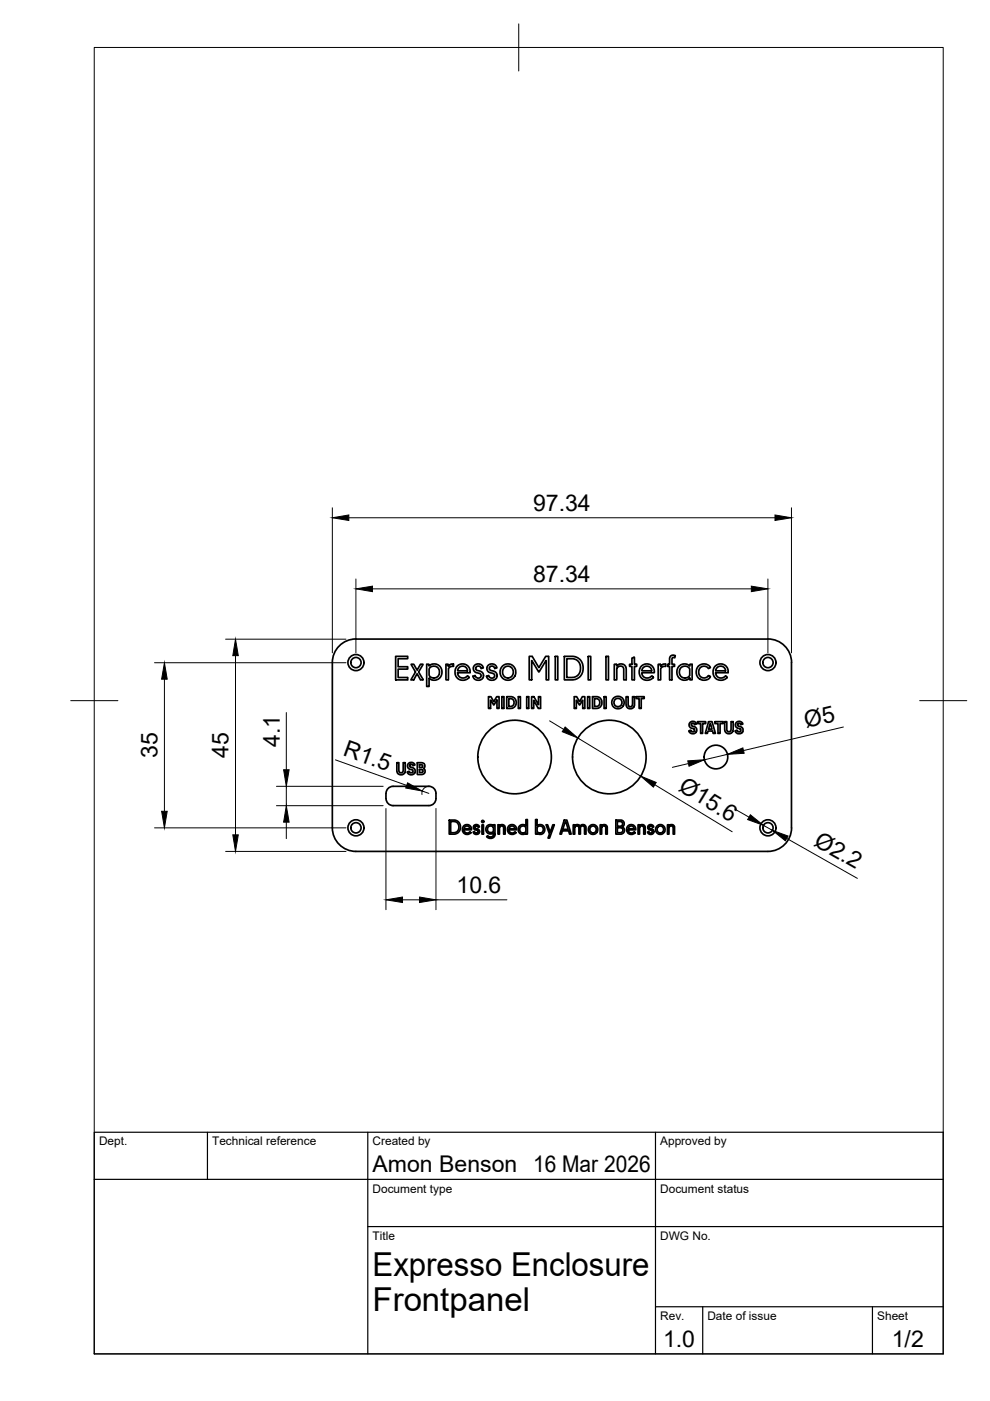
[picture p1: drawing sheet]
<svg xmlns="http://www.w3.org/2000/svg" width="210mm" height="297mm" viewBox="0 0 210 297" stroke-linecap="round" stroke-linejoin="round" font-family="sans-serif">
<!-- layer: Visible -->
<g fill="none" stroke="#000" stroke-width=".36">
<path d="M72.2 136.7a4.8 4.8 0 0 1 3.3-1.2h87.3a5 5 0 0 1 5 5v35a5 5 0 0 1-5 5h-87.3a5 5 0 0 1-5-5v-35a5 5 0 0 1 1.7-3.8zM83.9 139.2h2.5v.5h-2v1.7h2v.5h-2v1.7h2v.6l-2.5-.1zM112.2 139.2h.7l1.4 2.3 1.4-2.3h.6v5l-.5-.1v-4l-1.5 2.3-1.6-2.3v4h-.5zM117.7 139.2h.6l-.1 5-.5-.1zM119.7 139.2h2.2l1 .5 .4 .6 .3 .8v1.1l-.5 1.1-.6 .5-.9 .3h-1.9zM120.2 139.7h1.6l.6 .3 .5 .6 .2 .6-.1 1.1-.3 .7-.6 .5-1.9 .1zM124.7 139.2h.5v5l-.5-.1zM128.5 139.2h.5v5l-.5-.1zM134 139.6l.5-.3v1.5l.5 .1v.4h-.5v2.9l-.5-.1v-2.8l-.5-.1v-.3l.5-.1zM142.2 139.1l.4-.2 .6 .1-.2 .5-.3-.1-.2 .3v1.1l.5 .1v.4h-.5v2.9l-.5-.1v-2.8h-.4v-.4l.4-.1v-1.3zM87.2 140.9l.5-.1 .7 1.3 .7-1.2h.6l-.9 1.6 .9 1.7-.6-.1-.6-1.2-.8 1.3-.6-.1 1-1.6zM90.5 140.9h.4l.1 .3 .7-.4 1.1 .1 .5 .5 .4 .9-.2 1.1-.6 .6-1 .2-.9-.4v1.7h-.5z"/>
<path d="M91.2 141.5l.8-.3 .9 .4 .3 .8-.1 .6-.2 .4-.8 .3h-.5l-.5-.3-.1-.3v-1.2zM94.6 140.9h.4l.1 .3 .5-.4h.6v.5h-.7l-.4 .5-.1 2.4-.4-.1zM96.9 141.2l.7-.4h.6l1.1 .5 .3 .6 .1 .7-2.7 .1 .2 .5 .5 .5h.8l.7-.4 .3 .3-.2 .3-1.2 .3h-.5l-.6-.4-.4-.5-.1-.6v-.8zM97.3 141.6l.4-.3h.7l.5 .4 .2 .5h-2zM100.7 141l.5-.2h.6l.4 .2 .2 .5v.1l-.4 .1-.2-.4-.5-.1-.4 .3 .1 .5 1 .4 .5 .5-.1 .7-.6 .6h-.8l-.5-.4-.2-.4 .4-.2 .4 .5 .4 .1 .5-.5-.2-.4-1-.4-.4-.4v-.6zM103.5 141l.6-.2h.5l.4 .2 .3 .5v.1l-.4 .1-.2-.4-.6-.1-.3 .3 .1 .5 1 .4 .4 .5v.7l-.6 .6h-.9l-.4-.4-.3-.4 .5-.2 .4 .5 .4 .1 .5-.5-.2-.4-1-.4-.4-.4v-.6zM103.6 147.7h.5l.6 1 .6-1h.5v2.5h-.4v-1.8l-.7 1.1-.7-1.1v1.8h-.4zM106.4 147.7h.4v2.5h-.4zM107.4 147.7h1.2l.7 .6 .1 1-.5 .8-1.5 .1zM107.9 148.1l.6 .1 .5 .4-.1 .7-.4 .5h-.6zM109.9 147.7h.4v2.5h-.4zM111.7 147.7h.4v2.5h-.4z"/>
<path d="M112.7 147.7h.5l1 1.7v-1.7h.4v2.5h-.5l-.9-1.7v1.7h-.5zM121.8 147.7h.5l.6 1 .6-1h.5v2.5h-.5v-1.8l-.6 1.1-.7-1.1v1.8h-.4zM124.6 147.7h.4v2.5h-.4zM125.6 147.7h1.1l.5 .3 .3 .3 .1 1-.6 .8-1.4 .1zM126 148.1l.7 .1 .4 .4v.7l-.4 .4-.7 .1zM128.1 147.7l.4 .1v2.4h-.4zM130.3 140.9h.4v.3l.8-.4h.5l.5 .3 .3 .8-.1 2.3-.5-.1v-2.4l-.2-.3-.3-.2-.5 .1-.4 .5v2.3h-.5zM132.8 147.7h.4v1.7l.3 .4h.4l.2-.3v-1.8h.4v1.8l-.4 .7-.6 .1-.6-.3-.2-.7zM134.9 147.7h1.7v.4h-.6l-.1 2.1h-.4v-2.1h-.6zM136 141.2l1-.4h.6l.6 .3 .5 .8v.7l-2.6 .1 .3 .7 .4 .3h.8l.6-.4 .3 .4-.6 .4-.7 .1-.6-.1-.5-.3-.4-.4-.2-.7 .1-.8zM136.4 141.5l.4-.2h.7l.5 .4 .2 .5h-2.1zM139.6 140.9h.4l.1 .3 .4-.3 .7-.1v.5h-.6l-.5 .4-.1 2.5-.4-.1z"/>
<path d="M143.9 141.4l.9-.6h.9l.5 .4 .1-.3h.4v3.2h-.4l-.1-.3-.5 .3-.8 .1-1-.5-.4-1.1 .1-.6zM144.4 141.6l.4-.3 .5-.1 .8 .4 .1 1.5-.2 .4-.9 .2-.7-.3-.4-.8 .1-.5zM146.3 153.2l.3-.2h.5l.6 .4-.4 .2-.2-.2h-.3l-.2 .2v.3l.8 .3 .3 .3v.6l-.5 .4h-.7l-.4-.4-.1-.1 .4-.2 .4 .3h.4l.1-.2-.2-.4-.6-.2-.3-.3-.1-.5zM147.9 153h1.7v.4h-.6v2.1h-.5v-2.1h-.6zM148 141.3l.5-.4 .6-.1h.7l.6 .4 .2 .3-.3 .2-.7-.4h-.8l-.5 .4-.2 .6 .1 .7 .5 .6 .8 .1 .8-.5 .3 .3-.2 .3-.7 .4h-.7l-1-.5-.4-1 .1-.8zM150.2 153h.8l.7 2.5h-.5l-.1-.5h-.9l-.2 .5h-.5zM150.6 153.4l.4 1.2h-.8zM151.6 141.3l1-.5h.6l.7 .4 .4 .7 .1 .7-2.7 .1 .2 .5 .5 .5h.8l.6-.4 .4 .3-1.1 .6h-.7l-.7-.4-.4-.5-.1-.8 .1-.6zM151.6 153h1.7v.4h-.6v2.1h-.5v-2.1h-.6zM152 141.6l.5-.3h.6l.5 .4 .2 .5h-2zM153.6 153h.5v1.8l.3 .3h.3l.3-.3v-1.8h.4v1.9l-.3 .5-.8 .2-.5-.5zM156.1 153.2l.3-.2h.5l.6 .4-.4 .2-.2-.2h-.3l-.2 .2 .1 .3 .7 .2 .3 .4v.6l-.4 .4h-.8l-.4-.5 .4-.2 .1 .3h.4l.3-.3-.1-.3-.6-.1-.4-.3-.1-.5z"/>
<path d="M81.8 168.2a2.05 2.05 0 0 0 1.1 2.5l8 .1a1.49 1.49 0 0 0 1.5-1.5v-1.1M81.9 168.2a1.49 1.49 0 0 1 1.4-1.5h7.6a1.49 1.49 0 0 1 1.5 1.5M84.1 161.7h.5v1.8l.4 .4 .5-.4v-1.8h.4v1.8l-.3 .6-.8 .2-.5-.4zM86.6 161.9l.6-.3 .7 .4 .1 .2-.4 .1-.3-.2h-.3l-.2 .2 .2 .4 .6 .1 .4 .4v.6l-.4 .4h-.7l-.5-.4 .3-.3 .4 .3h.3l.2-.2-.2-.4-.6-.1-.3-.4-.1-.5zM88.5 161.7h1.1l.5 .5-.1 .5-.2 .2 .3 .4v.3l-.4 .6h-1.2zM88.9 162.1l.6 .1 .1 .4-.7 .1zM88.9 163.2h.6l.1 .4-.7 .2zM95.2 173.9h1.3l.8 .5 .3 .5v.7l-.1 .6-.4 .4-.7 .3h-1.2zM95.5 174.2h1l.7 .5 .1 .9-.5 .8-1.3 .1zM98.3 175.2l.7-.4 .6 .2 .3 .4 .1 .5-1.6 .1 .4 .6h.5l.3-.3 .2 .3-.7 .3-.7-.2-.4-.7zM98.5 175.4l.3-.3h.4l.4 .6h-1.2zM100.5 175l.7-.2 .4 .4v.2h-.2l-.2-.3h-.3l-.2 .3 .1 .2 .6 .2 .2 .3v.4l-.3 .4h-.5l-.4-.3-.1-.2 .3-.1 .4 .3 .4-.2-.2-.3-.8-.4v-.4z"/>
<path d="M102.2 174.9h.3v2h-.3zM103.3 175.1l.5-.3 .5 .1 .3 .2v-.2h.3v2.2l-.5 .6h-.7l-.5-.3 .2-.2 .3 .2h.5l.4-.4v-.4l-.3 .2h-.5l-.6-.3-.2-.8zM103.5 175.3l.4-.2 .6 .2 .1 .9-.1 .2-.6 .1-.4-.2-.2-.5zM105.6 174.9h.3v.2l.5-.3 .5 .2 .2 .4v1.5h-.3v-1.5l-.3-.3-.6 .3v1.5h-.3zM107.8 175.2l.8-.4 .6 .2 .2 .4 .1 .5h-1.6v.2l.5 .5h.5l.3-.3 .2 .3-.8 .3-.7-.3-.3-.6zM108.1 175.4l.2-.3h.5l.3 .3 .1 .3h-1.3zM110.3 175.4l.4-.3 .7 .3 .1 .9-.1 .2-.6 .1-.4-.2-.2-.4zM111.5 173.8h.3v3l-.3 .1v-.3l-.4 .3h-.5l-.6-.4-.1-.9 .2-.4 .5-.3 .5-.1 .4 .3zM113.6 173.8h.3v1.3l.4-.3 .5 .1 .6 .6v.8l-.4 .5-.6 .1-.5-.3v.3l-.3-.1zM114 175.3l.6-.2 .5 .4 .1 .6-.4 .5h-.5l-.4-.3v-.8zM115.8 174.9h.3l.5 1.5 .6-1.5h.3l-1 2.8h-.3l.3-.9zM119.6 173.9h.6l.9 3-.3-.1-.2-.6h-1.3l-.3 .7h-.3z"/>
<path d="M119.8 174.2h.2l.5 1.6h-1.2zM121.5 174.9h.3v.2l.4-.3 .6 .1a.27 .27 0 0 0 .3 .2 .27 .27 0 0 0 .2-.2h.5l.4 .3v1.7l-.3-.1v-1.4l-.2-.3-.4 .1-.2 .2-.1 1.5h-.3v-1.6l-.2-.2-.5 .1-.1 .2v1.5h-.4zM127.3 174.9h.2l.1 .2 .3-.3h.4l.4 .3 .1 1.8-.4-.1v-1.4l-.2-.3-.6 .3v1.4l-.3 .1zM130.6 173.9h1.2l.5 .4v.6l-.3 .4 .3 .3 .1 .6-.2 .3-.3 .3h-1.3zM130.9 174.2l1 .1 .1 .3-.1 .4-.3 .2h-.7zM130.9 175.5l1 .1 .2 .3-.1 .4-.4 .3h-.7zM133.1 175.2l.5-.4 .8 .2 .3 .4 .1 .5-1.6 .1 .4 .6h.5l.4-.3 .2 .3-.8 .3-.7-.2-.3-.6zM133.3 175.4l.3-.3h.4l.5 .6h-1.3zM135.3 174.9h.3v.2l.3-.3h.4l.4 .3 .1 1.8h-.3v-1.5l-.3-.3-.6 .3v1.5l-.3-.1zM137.5 175l.7-.2 .4 .4v.2h-.2l-.4-.3-.4 .2 .2 .3 .5 .2 .3 .3v.4l-.3 .4h-.5l-.5-.3v-.2l.2-.1 .4 .3 .4-.2-.1-.3-.8-.4-.1-.4zM141.5 174.9h.3v.2l.4-.3h.4l.4 .3v1.8h-.3v-1.4l-.2-.4-.4 .1-.3 .2v1.5h-.3z"/>
<circle cx="75.5" cy="140.5" r="1.7"/>
<circle cx="75.5" cy="140.5" r="1.09"/>
<circle cx="107.7" cy="142.5" r="1.71"/>
<circle cx="107.7" cy="142.5" r="1.21"/>
<circle cx="131" cy="149" r=".87"/>
<circle cx="131" cy="149" r="1.32"/>
<circle cx="162.8" cy="140.5" r="1.7"/>
<circle cx="162.8" cy="140.5" r="1.09"/>
<circle cx="75.5" cy="175.5" r="1.7"/>
<circle cx="75.5" cy="175.5" r="1.09"/>
<circle cx="102.3" cy="174.2" r=".23"/>
<circle cx="109.1" cy="160.5" r="7.8"/>
<circle cx="125.7" cy="175.9" r=".72"/>
<circle cx="125.7" cy="175.9" r="1.03"/>
<circle cx="129.2" cy="160.5" r="7.8"/>
<circle cx="140" cy="175.9" r=".73"/>
<circle cx="140" cy="175.9" r="1.03"/>
<circle cx="151.8" cy="160.5" r="2.51"/>
<circle cx="162.8" cy="175.5" r="1.7"/>
<circle cx="162.8" cy="175.5" r="1.09"/>
</g>
<!-- layer: TITLEBLOCK -->
<path d="M20 240.1h180v46.9h-180zM20 250h180M44 240.1v9.9M78 240.1v46.9M139 240.1v46.9M78 260.1h122M139 277.1h61M149 277.1v9.9M185 277.1v9.9" fill="none" stroke="#000" stroke-width=".25"/>
<!-- layer: BORDER -->
<path d="M20 10.1h180v276.9h-180zM110 5.1v10M15 148.6h10M195 148.6h10" fill="none" stroke="#000" stroke-width=".21"/>
<!-- layer: FD_Dimensions -->
<g fill="none" stroke="#000" stroke-width=".21">
<path d="M70.5 107.7v30.7M74 109.8h90.3M167.8 107.7v30.7M47.8 135.5h25.6M49.9 139v38M75.5 122.8v15.6M79 124.8h80.3M162.8 122.8v15.6M32.8 140.5h40.6M34.9 144v28M60.7 151.1v12.1M116.5 152.8l3 1.9"/>
<path d="M122.5 156.5l13.3 8.1M154.2 159.9l-4.8 1.2M178.8 154.1l-21.2 5M32.8 175.5h40.6M58.6 170.8h22.6M58.6 166.7h22.6M60.7 166.7v4.1M60.7 174.3v3.5M71.1 161.1l15.1 5.4M81.8 171.4v21.5M89.5 167.7l1.4 .5M91.2 166.7a1.49 1.49 0 0 0-1.7 1.8"/>
<path d="M92.4 171.4v21.5M138.8 166.4l16.4 9.9M146 161.9l-3.4 .8M155.8 171.5l3 1.8M161.8 175l2 1.1M166.8 177.8l15 8.4M47.8 180.5h25.6M85.3 190.8h3.6M92.4 190.8h15.1"/>
</g>
<g fill="#000" stroke="#000" stroke-width=".21">
<path d="M70.5 109.8l3.5-.6v1.1zM164.3 109.2l3.5 .6-3.5 .5zM49.9 135.5l.6 3.5h-1.1zM75.5 124.8l3.5-.5v1.1zM159.3 124.3l3.5 .5-3.5 .6zM34.9 140.5l.6 3.5h-1.2zM119.8 154.1l2.7 2.4-3.3-1.4zM154.2 159.9l3.3-1.3 .3 1.1zM34.3 172h1.2l-.6 3.5zM49.4 177h1.1l-.6 3.5zM60.7 170.8l.6 3.5h-1.2zM60.1 163.2h1.2l-.6 3.5z"/>
<path d="M86.4 166l3.1 1.7-3.5-.6zM135.8 164.6l3.3 1.3-.6 1zM145.8 161.3l3.6-.2-3.3 1.4zM159.1 172.7l2.7 2.3-3.3-1.2zM163.8 176.1l3.3 1.2-.6 1zM81.8 190.8l3.5-.6v1.2zM88.9 190.2l3.5 .6-3.5 .6z"/>
</g>
<g font-size="7">
<text x="79" y="270.6">Expresso Enclosure</text>
<text x="79" y="278.1">Frontpanel</text>
</g>
<g font-size="4.9">
<text x="113" y="108.3">97.34</text>
<text x="113" y="123.4">87.34</text>
<text x="170.9" y="154.4" transform="rotate(-13 170.9 154.4)">Ø5</text>
<text x="33.4" y="160.7" transform="rotate(-90 33.4 160.7)">35</text>
<text x="48.5" y="160.7" transform="rotate(-90 48.5 160.7)">45</text>
<text x="59.3" y="158.4" transform="rotate(-90 59.3 158.4)">4.1</text>
<text x="72.6" y="160.1" transform="rotate(20 72.6 160.1)">R1.5</text>
<text x="143.7" y="167.5" transform="rotate(31 143.7 167.5)">Ø15.6</text>
<text x="172.3" y="179.1" transform="rotate(30 172.3 179.1)">Ø2.2</text>
<text x="96.8" y="189.3">10.6</text>
<text x="79" y="248.5">Amon Benson 16 Mar 2026</text>
<text x="140.6" y="285.7">1.0</text>
<text x="189.1" y="285.7">1/2</text>
</g>
<g font-size="2.5">
<text x="21" y="242.9">Dept.</text>
<text x="45" y="242.9">Technical reference</text>
<text x="79" y="242.9">Created by</text>
<text x="140" y="242.9">Approved by</text>
<text x="79" y="252.8">Document type</text>
<text x="140" y="252.8">Document status</text>
<text x="79" y="262.9">Title</text>
<text x="140" y="262.9">DWG No.</text>
<text x="140" y="279.9">Rev.</text>
<text x="150" y="279.9">Date of issue</text>
<text x="186" y="279.9">Sheet</text>
</g>
</svg>
